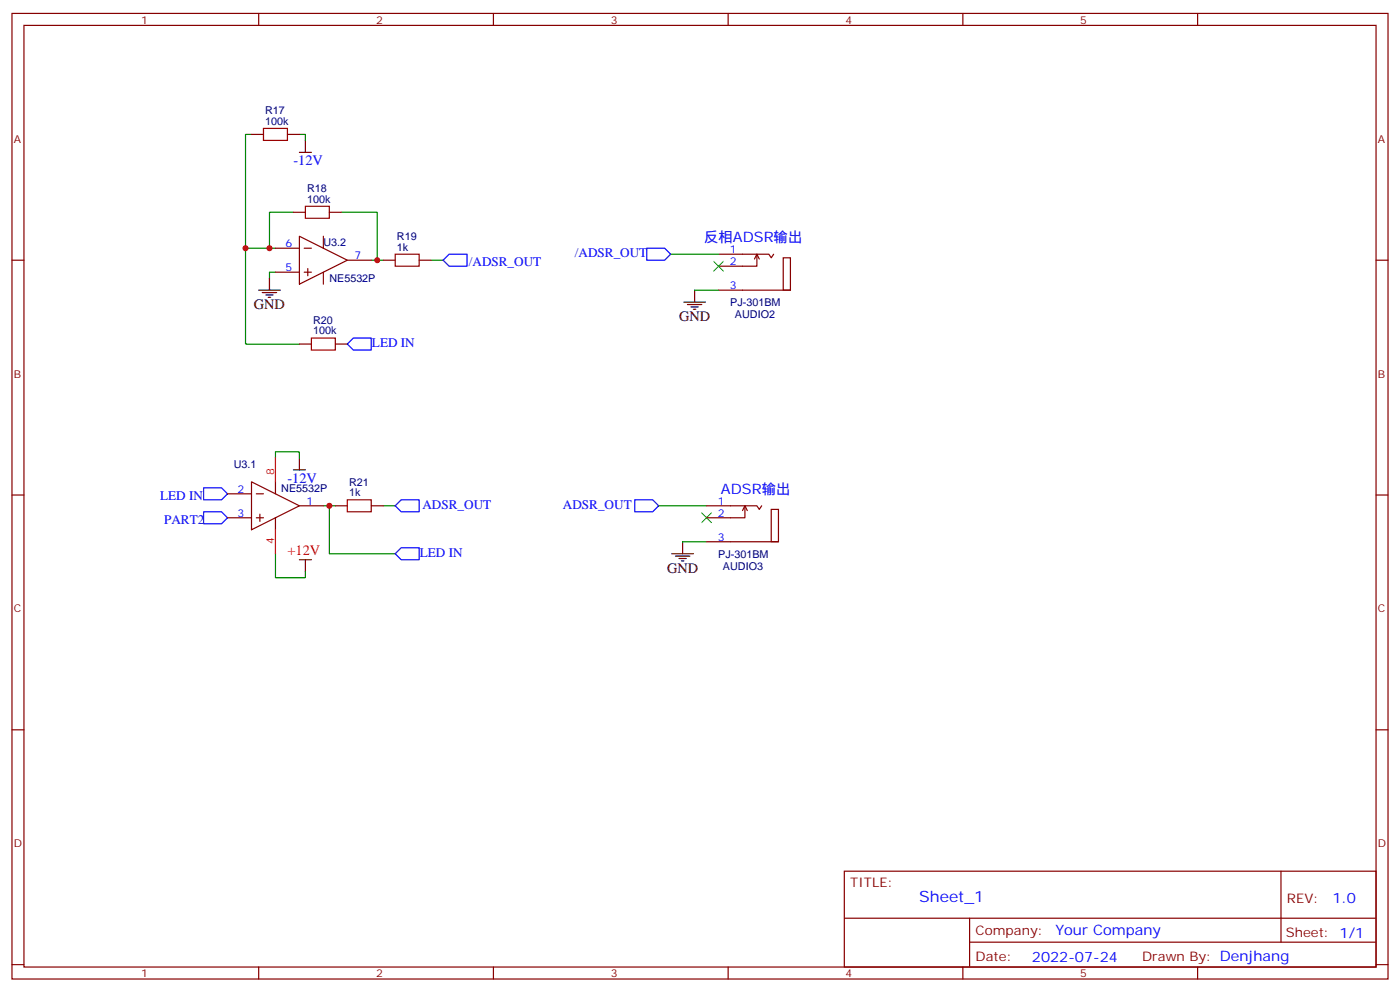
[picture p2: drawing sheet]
<svg xmlns="http://www.w3.org/2000/svg" width="412mm" height="292mm" viewBox="0 0 412 292" stroke-linecap="round" stroke-linejoin="round" font-family="sans-serif">
<g fill="none" stroke="#870000" stroke-width=".35">
<path d="M3.5 4h405.4v284.3h-405.4zM7.1 7.5h398.2v277.3h-398.2zM76.2 4v3.5M145.3 4v3.5M214.5 4v3.5M283.6 4v3.5M352.8 4v3.5M74.1 39.6h3.5M84.7 39.6h3.5M3.5 76.6h3.6M81.1 73.1h7.1M86.4 62.5h3.6"/>
<path d="M88.2 69.6l14.1 7-14.1 7.1zM89.6 73.1h2.1M90.7 79.1v2.1M95.2 69.6v3.5M97 62.5h3.5M102.3 76.6h7.1M112.9 76.6h3.5M123.5 76.6h3.5M211.7 74.9h14.8l.7 1 .7-1M222.2 76.3l.8-1.4 .7 1.4M223 74.9v3.5h-11.3M230.7 75.9h2.1v9.5h-2.1z"/>
<path d="M405.3 76.6h3.6M81.1 80.2h7.1M89.6 80.2h2.1M95.2 80.2v3.5M211.7 85.4h21.1M88.2 101.3h3.5M98.8 101.3h3.5M3.5 145.8h3.6M67 152.5h7.1M67 145.4h7.1M74.1 141.9l14.1 7-14.1 7.1zM75.5 152.5h2.1"/>
<path d="M75.5 145.4h2.1M76.6 151.4v2.1M81.1 141.9v3.5M81.1 152.5v3.5M88.2 148.9h7M98.8 148.9h3.5M109.4 148.9h3.5M208.1 148.9h14.9l.7 1.1 .7-1.1M208.1 159.5h21.2M218.7 150.4l.7-1.5 .7 1.5M219.4 148.9v3.6h-11.3M227.2 150h2.1v9.5h-2.1z"/>
<path d="M405.3 145.8h3.6M3.5 214.9h3.6M405.3 214.9h3.6M248.7 256.5h156.6v28.3h-156.6zM377.3 256.6v20.8M248.7 270.4h156.5M285.6 277.4h119.6M285.6 270.4v14.1M3.5 284.1h3.6M76.2 284.8v3.5M145.3 284.8v3.5M214.5 284.8v3.5"/>
<path d="M283.6 284.8v3.5M352.8 284.8v3.5M405.3 284.1h3.6"/>
</g>
<path d="M132.3 74.9h5.3v3.5h-5.3l-1.8-1.8zM190.5 73.1h5.3l1.8 1.8-1.8 1.7h-5.3zM102.3 101.3l1.8-1.7h5.3v3.5h-5.3zM60 150.7h5.3l1.7 1.8-1.7 1.7h-5.3zM60 143.7h5.3l1.7 1.7-1.7 1.8h-5.3zM116.4 148.9l1.8-1.7h5.3v3.5h-5.3zM187 147.2h5.3l1.7 1.7-1.7 1.8h-5.3zM116.4 163.1l1.8-1.8h5.3v3.5h-5.3z" fill="none" stroke="#00f" stroke-width=".35"/>
<g fill="none" stroke="#008700" stroke-width=".35">
<path d="M74.1 39.6h-1.8v33.5M88.2 39.6h1.8v1.7M79.4 73.1h1.7M86.4 62.5h-7v10.6h-7.1v28.2h15.9M100.5 62.5h10.6v14.1M109.4 76.6h3.5M127 76.6h3.5M197.6 74.9h14.1M81.1 80.2h-1.7v1.7M204.6 85.4h7.1M81.1 134.8v-1.7h7.1v1.7M95.2 148.9h3.6"/>
<path d="M97 148.9v14.2h19.4M112.9 148.9h3.5M194 148.9h14.1M201.1 159.5h7M81.1 163.1v7h8.9v-1.8"/>
</g>
<g fill="none" stroke="#000" stroke-width=".35">
<path d="M88.2 44.9h3.5M90 41.3v3.6M76.2 85.4h6.3M77.3 86.1h4.2M78.3 86.9h2.1M79 87.6h.7M79.4 81.9v3.5M201.4 89h6.4M202.5 89.7h4.2M203.6 90.4h2.1M204.3 91.1h.7M204.6 85.4v3.6"/>
<path d="M86.4 138.4h3.6M88.2 134.8v3.6M201.1 159.5v3.6M88.2 164.8h3.5M90 164.8v3.5M197.9 163.1h6.4M199 163.8h4.2M200 164.5h2.1M200.7 165.2h.7"/>
</g>
<path d="M77.6 37.8h7.1v3.5h-7.1zM90 60.7h7v3.6h-7zM116.4 74.9h7.1v3.5h-7.1zM91.7 99.6h7.1v3.5h-7.1zM102.3 147.2h7.1v3.5h-7.1z" fill="none" stroke="#a10000" stroke-width=".35"/>
<path d="M210.3 77l2.8 2.8M213.1 77l-2.8 2.8M206.7 151.1l2.8 2.8M209.5 151.1l-2.8 2.8" fill="none" stroke="#3c3" stroke-width=".35"/>
<path d="M81.1 134.8v7.1M81.1 156v7.1" fill="none" stroke="#f00" stroke-width=".35"/>
<g fill="#c00">
<circle cx="72.3" cy="73.1" r=".88"/>
<circle cx="111.1" cy="76.6" r=".88"/>
<circle cx="79.4" cy="73.1" r=".88"/>
<circle cx="97" cy="148.9" r=".88"/>
</g>
<text font-size="4.6" fill="#00f" x="270.8" y="265.6">Sheet_1</text>
<g font-size="4.2" fill="#00f">
<text x="86.4" y="48.7">-12V</text>
<text x="207.4" y="71.3">反相ADSR输出</text>
<text x="84.7" y="142.2">-12V</text>
<text x="212.4" y="145.4">ADSR输出</text>
<text x="392.5" y="265.8">1.0</text>
<text x="310.9" y="275.4">Your Company</text>
<text x="304" y="283.2">2022-07-24</text>
</g>
<g font-size="4.2">
<text x="74.8" y="91.1">GND</text>
<text x="200.1" y="94.6">GND</text>
<text x="196.5" y="168.7">GND</text>
</g>
<text font-size="4.2" fill="#f00" x="84.7" y="163.4">+12V</text>
<g font-size="3.9" fill="#00f">
<text x="169.4" y="75.7">/ADSR_OUT</text>
<text x="138.1" y="78.4">/ADSR_OUT</text>
<text x="109.6" y="102.2">LED IN</text>
<text x="47.2" y="147.1">LED IN</text>
<text x="124.4" y="149.8">ADSR_OUT</text>
<text x="165.8" y="149.8">ADSR_OUT</text>
<text x="48.3" y="154.4">PART2</text>
<text x="123.7" y="163.9">LED IN</text>
</g>
<g font-size="3.9" fill="#800">
<text x="250.5" y="261.1">TITLE:</text>
<text x="379.1" y="265.8">REV:</text>
<text x="287.4" y="275.3">Company:</text>
<text x="378.7" y="275.9">Sheet: 1/1</text>
<text x="287.4" y="283">Date:</text>
<text x="336.4" y="283.1">Drawn By: Denjhang</text>
</g>
<g font-size="3.2" fill="#800">
<text x="41.6" y="6.9">1</text>
<text x="110.8" y="6.9">2</text>
<text x="179.9" y="6.9">3</text>
<text x="249.1" y="6.9">4</text>
<text x="318.2" y="6.9">5</text>
<text x="4.1" y="42.1">A</text>
<text x="405.9" y="42.1">A</text>
<text x="4.1" y="111.2">B</text>
<text x="405.9" y="111.2">B</text>
<text x="4.1" y="180.3">C</text>
<text x="405.9" y="180.3">C</text>
<text x="4.1" y="249.5">D</text>
<text x="405.9" y="249.5">D</text>
<text x="41.6" y="287.8">1</text>
<text x="110.8" y="287.8">2</text>
<text x="179.9" y="287.8">3</text>
<text x="249.1" y="287.8">4</text>
<text x="318.2" y="287.8">5</text>
</g>
<g font-size="3.2" fill="#000080">
<text x="78.1" y="33.6">R17</text>
<text x="78.1" y="36.8">100k</text>
<text x="90.5" y="59.7">100k</text>
<text x="90.5" y="56.6">R18</text>
<text x="116.9" y="70.7">R19</text>
<text x="95.3" y="72.5">U3.2</text>
<text x="116.9" y="73.8">1k</text>
<text x="97" y="83.1">NE5532P</text>
<text x="92.2" y="95.4">R20</text>
<text x="215.1" y="90.1">PJ-301BM</text>
<text x="216.5" y="93.7">AUDIO2</text>
<text x="92.2" y="98.5">100k</text>
<text x="68.8" y="137.9">U3.1</text>
<text x="102.8" y="143">R21</text>
<text x="82.9" y="145">NE5532P</text>
<text x="102.8" y="146.1">1k</text>
<text x="211.6" y="164.2">PJ-301BM</text>
<text x="213" y="167.8">AUDIO3</text>
</g>
<g font-size="3.2" fill="#00f">
<text x="84.1" y="72.7">6</text>
<text x="104.4" y="76.3">7</text>
<text x="214.9" y="74.5">1</text>
<text x="84.1" y="79.8">5</text>
<text x="214.9" y="78">2</text>
<text x="214.9" y="85.1">3</text>
<text x="69.9" y="145.1">2</text>
<text x="90.3" y="148.6">1</text>
<text x="211.4" y="148.6">1</text>
<text x="69.9" y="152.1">3</text>
<text x="211.4" y="152.1">2</text>
<text x="211.4" y="159.2">3</text>
</g>
<g font-size="3.2" fill="#f00">
<text x="80.8" y="139.8" transform="rotate(-90 80.8 139.8)">8</text>
<text x="80.8" y="160.1" transform="rotate(-90 80.8 160.1)">4</text>
</g>
</svg>
